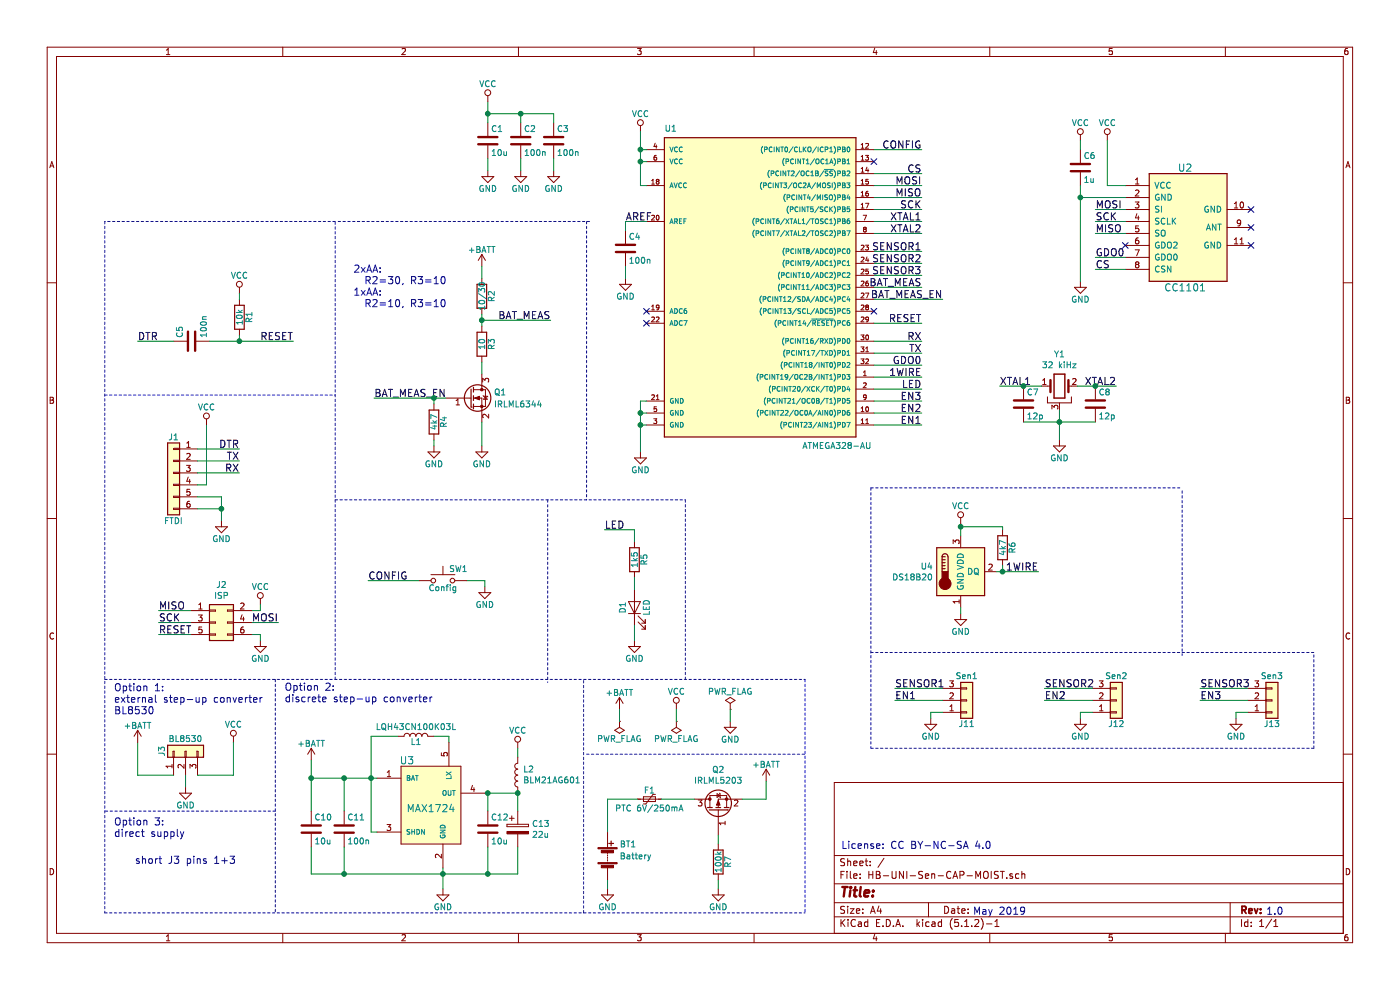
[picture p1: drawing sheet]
EESchema Schematic File Version 4
LIBS:HB-UNI-Sen-CAP-MOIST-cache
EELAYER 29 0
EELAYER END
$Descr A4 11693 8268
encoding utf-8
Sheet 1 1
Title ""
Date ""
Rev ""
Comp ""
Comment1 ""
Comment2 ""
Comment3 ""
Comment4 ""
$EndDescr
$Comp
L HB-UNI-Sen-CAP-MOIST-rescue:ATMEGA328-AU U1
U 1 1
P 6300 2350
F 0 "U1" H 5550 3600 50  0000 L BNN
F 1 "ATMEGA328-AU" H 6700 950 50  0000 L BNN
F 2 "TQFP:TQFP-32_7x7mm_Pitch0.8mm_HandSoldering" H 6300 2350 50  0001 C CIN
F 3 "" H 6300 2350 50  0001 C CNN
	1    6300 2350
	1    0    0    -1  
$EndComp
$Comp
L power:VCC #PWR01
U 1 1
P 5350 1100
F 0 "#PWR01" H 5350 950 50  0001 C CNN
F 1 "VCC" H 5350 1250 50  0000 C CNN
F 2 "" H 5350 1100 50  0001 C CNN
F 3 "" H 5350 1100 50  0001 C CNN
	1    5350 1100
	1    0    0    -1  
$EndComp
Wire Wire Line
	5400 1250 5350 1250
Wire Wire Line
	5350 1100 5350 1250
Wire Wire Line
	5350 1350 5400 1350
Connection ~ 5350 1250
Wire Wire Line
	5350 1550 5400 1550
Connection ~ 5350 1350
$Comp
L power:GND #PWR02
U 1 1
P 5350 3775
F 0 "#PWR02" H 5350 3525 50  0001 C CNN
F 1 "GND" H 5350 3625 50  0000 C CNN
F 2 "" H 5350 3775 50  0001 C CNN
F 3 "" H 5350 3775 50  0001 C CNN
	1    5350 3775
	1    0    0    -1  
$EndComp
Wire Wire Line
	5350 3350 5350 3450
Wire Wire Line
	5350 3550 5400 3550
Wire Wire Line
	5400 3350 5350 3350
Connection ~ 5350 3550
Wire Wire Line
	5400 3450 5350 3450
Connection ~ 5350 3450
Text Notes 7025 7100 0    60   ~ 0
License: CC BY-NC-SA 4.0
$Comp
L Device:C C1
U 1 1
P 4075 1175
F 0 "C1" H 4100 1275 50  0000 L CNN
F 1 "10u" H 4100 1075 50  0000 L CNN
F 2 "Capacitors_SMD:C_0805_HandSoldering" H 4113 1025 50  0001 C CNN
F 3 "" H 4075 1175 50  0001 C CNN
	1    4075 1175
	1    0    0    -1  
$EndComp
$Comp
L Device:C C2
U 1 1
P 4350 1175
F 0 "C2" H 4375 1275 50  0000 L CNN
F 1 "100n" H 4375 1075 50  0000 L CNN
F 2 "Capacitors_SMD:C_0805_HandSoldering" H 4388 1025 50  0001 C CNN
F 3 "" H 4350 1175 50  0001 C CNN
	1    4350 1175
	1    0    0    -1  
$EndComp
$Comp
L Device:C C3
U 1 1
P 4625 1175
F 0 "C3" H 4650 1275 50  0000 L CNN
F 1 "100n" H 4650 1075 50  0000 L CNN
F 2 "Capacitors_SMD:C_0805_HandSoldering" H 4663 1025 50  0001 C CNN
F 3 "" H 4625 1175 50  0001 C CNN
	1    4625 1175
	1    0    0    -1  
$EndComp
$Comp
L Device:C C11
U 1 1
P 2875 6925
F 0 "C11" H 2900 7025 50  0000 L CNN
F 1 "100n" H 2900 6825 50  0000 L CNN
F 2 "Capacitors_SMD:C_0805_HandSoldering" H 2913 6775 50  0001 C CNN
F 3 "" H 2875 6925 50  0001 C CNN
	1    2875 6925
	1    0    0    -1  
$EndComp
$Comp
L power:VCC #PWR03
U 1 1
P 4075 850
F 0 "#PWR03" H 4075 700 50  0001 C CNN
F 1 "VCC" H 4075 1000 50  0000 C CNN
F 2 "" H 4075 850 50  0001 C CNN
F 3 "" H 4075 850 50  0001 C CNN
	1    4075 850 
	1    0    0    -1  
$EndComp
Wire Wire Line
	4075 850  4075 950 
Wire Wire Line
	4075 950  4350 950 
Wire Wire Line
	4350 950  4350 1025
Connection ~ 4075 950 
Wire Wire Line
	4625 950  4625 1025
Connection ~ 4350 950 
$Comp
L power:GND #PWR04
U 1 1
P 4075 1425
F 0 "#PWR04" H 4075 1175 50  0001 C CNN
F 1 "GND" H 4075 1275 50  0000 C CNN
F 2 "" H 4075 1425 50  0001 C CNN
F 3 "" H 4075 1425 50  0001 C CNN
	1    4075 1425
	1    0    0    -1  
$EndComp
$Comp
L power:GND #PWR05
U 1 1
P 4350 1425
F 0 "#PWR05" H 4350 1175 50  0001 C CNN
F 1 "GND" H 4350 1275 50  0000 C CNN
F 2 "" H 4350 1425 50  0001 C CNN
F 3 "" H 4350 1425 50  0001 C CNN
	1    4350 1425
	1    0    0    -1  
$EndComp
$Comp
L power:GND #PWR06
U 1 1
P 4625 1425
F 0 "#PWR06" H 4625 1175 50  0001 C CNN
F 1 "GND" H 4625 1275 50  0000 C CNN
F 2 "" H 4625 1425 50  0001 C CNN
F 3 "" H 4625 1425 50  0001 C CNN
	1    4625 1425
	1    0    0    -1  
$EndComp
Wire Wire Line
	4075 1425 4075 1325
Wire Wire Line
	4350 1325 4350 1425
Wire Wire Line
	4625 1425 4625 1325
$Comp
L Connector_Generic:Conn_01x06 J1
U 1 1
P 1450 3950
F 0 "J1" H 1450 4250 50  0000 C CNN
F 1 "FTDI" H 1450 3550 50  0000 C CNN
F 2 "myPinHeaders:Pin_Header_Straight_1x06_Pitch2.54mm_Tight_Fit" H 1450 3950 50  0001 C CNN
F 3 "" H 1450 3950 50  0001 C CNN
	1    1450 3950
	-1   0    0    -1  
$EndComp
Wire Wire Line
	1650 3750 2000 3750
Wire Wire Line
	1650 3850 2000 3850
Wire Wire Line
	1650 3950 2000 3950
$Comp
L power:GND #PWR08
U 1 1
P 1850 4350
F 0 "#PWR08" H 1850 4100 50  0001 C CNN
F 1 "GND" H 1850 4200 50  0000 C CNN
F 2 "" H 1850 4350 50  0001 C CNN
F 3 "" H 1850 4350 50  0001 C CNN
	1    1850 4350
	1    0    0    -1  
$EndComp
Wire Wire Line
	1850 4150 1850 4250
Wire Wire Line
	1850 4250 1650 4250
Wire Wire Line
	1650 4150 1850 4150
Connection ~ 1850 4250
$Comp
L power:VCC #PWR09
U 1 1
P 2175 5050
F 0 "#PWR09" H 2175 4900 50  0001 C CNN
F 1 "VCC" H 2175 5200 50  0000 C CNN
F 2 "" H 2175 5050 50  0001 C CNN
F 3 "" H 2175 5050 50  0001 C CNN
	1    2175 5050
	1    0    0    -1  
$EndComp
Text Label 2000 3750 2    60   ~ 0
DTR
Text Label 2000 3850 2    60   ~ 0
TX
Text Label 2000 3950 2    60   ~ 0
RX
Wire Wire Line
	1725 3550 1725 4050
Wire Wire Line
	1725 4050 1650 4050
Wire Wire Line
	1600 5100 1325 5100
Wire Wire Line
	1325 5200 1600 5200
Wire Wire Line
	1600 5300 1325 5300
Text Label 1325 5100 0    60   ~ 0
MISO
Text Label 1325 5200 0    60   ~ 0
SCK
Text Label 1325 5300 0    60   ~ 0
RESET
Text Label 2325 5200 2    60   ~ 0
MOSI
Wire Wire Line
	2100 5200 2325 5200
$Comp
L power:GND #PWR010
U 1 1
P 2175 5350
F 0 "#PWR010" H 2175 5100 50  0001 C CNN
F 1 "GND" H 2175 5200 50  0000 C CNN
F 2 "" H 2175 5350 50  0001 C CNN
F 3 "" H 2175 5350 50  0001 C CNN
	1    2175 5350
	1    0    0    -1  
$EndComp
Wire Wire Line
	2100 5100 2175 5100
Wire Wire Line
	2175 5100 2175 5050
Wire Wire Line
	2100 5300 2175 5300
Wire Wire Line
	2175 5300 2175 5350
$Comp
L Switch:SW_Push SW1
U 1 1
P 3700 4850
F 0 "SW1" H 3750 4950 50  0000 L CNN
F 1 "Config" H 3700 4790 50  0000 C CNN
F 2 "Buttons_Switches_THT:SW_PUSH_6mm" H 3700 5050 50  0001 C CNN
F 3 "" H 3700 5050 50  0001 C CNN
	1    3700 4850
	1    0    0    -1  
$EndComp
Wire Wire Line
	3500 4850 3075 4850
Text Label 3075 4850 0    60   ~ 0
CONFIG
$Comp
L power:GND #PWR011
U 1 1
P 4050 4900
F 0 "#PWR011" H 4050 4650 50  0001 C CNN
F 1 "GND" H 4050 4750 50  0000 C CNN
F 2 "" H 4050 4900 50  0001 C CNN
F 3 "" H 4050 4900 50  0001 C CNN
	1    4050 4900
	1    0    0    -1  
$EndComp
Wire Wire Line
	3900 4850 4050 4850
Wire Wire Line
	4050 4850 4050 4900
Wire Wire Line
	7300 1250 7700 1250
Text Label 7700 1250 2    60   ~ 0
CONFIG
Wire Wire Line
	7300 2100 7700 2100
Wire Wire Line
	7300 2200 7700 2200
Wire Wire Line
	7300 2300 7700 2300
Wire Wire Line
	7300 2400 7700 2400
Text Label 7700 2400 2    60   ~ 0
BAT_MEAS
Wire Wire Line
	7300 1550 7700 1550
Wire Wire Line
	7300 1450 7700 1450
Wire Wire Line
	7300 1650 7700 1650
Wire Wire Line
	7300 1750 7700 1750
Text Label 7700 1750 2    60   ~ 0
SCK
Text Label 7700 1650 2    60   ~ 0
MISO
Text Label 7700 1550 2    60   ~ 0
MOSI
Text Label 7700 1450 2    60   ~ 0
CS
Wire Wire Line
	7300 3050 7700 3050
Text Label 7700 3050 2    60   ~ 0
GDO0
Text Label 7875 2500 2    60   ~ 0
BAT_MEAS_EN
$Comp
L Device:R R1
U 1 1
P 2000 2650
F 0 "R1" V 2080 2650 50  0000 C CNN
F 1 "10k" V 2000 2650 50  0000 C CNN
F 2 "Resistors_SMD:R_0805_HandSoldering" V 1930 2650 50  0001 C CNN
F 3 "" H 2000 2650 50  0001 C CNN
	1    2000 2650
	1    0    0    -1  
$EndComp
$Comp
L power:VCC #PWR013
U 1 1
P 1725 3550
F 0 "#PWR013" H 1725 3400 50  0001 C CNN
F 1 "VCC" H 1725 3700 50  0000 C CNN
F 2 "" H 1725 3550 50  0001 C CNN
F 3 "" H 1725 3550 50  0001 C CNN
	1    1725 3550
	1    0    0    -1  
$EndComp
$Comp
L Device:C C5
U 1 1
P 1600 2850
F 0 "C5" H 1625 2950 50  0000 L CNN
F 1 "100n" H 1625 2750 50  0000 L CNN
F 2 "Capacitors_SMD:C_0805_HandSoldering" H 1638 2700 50  0001 C CNN
F 3 "" H 1600 2850 50  0001 C CNN
	1    1600 2850
	0    -1   -1   0   
$EndComp
Wire Wire Line
	1750 2850 2000 2850
Wire Wire Line
	2000 2800 2000 2850
Connection ~ 2000 2850
Wire Wire Line
	1450 2850 1150 2850
$Comp
L power:VCC #PWR014
U 1 1
P 2000 2450
F 0 "#PWR014" H 2000 2300 50  0001 C CNN
F 1 "VCC" H 2000 2600 50  0000 C CNN
F 2 "" H 2000 2450 50  0001 C CNN
F 3 "" H 2000 2450 50  0001 C CNN
	1    2000 2450
	1    0    0    -1  
$EndComp
Wire Wire Line
	2000 2500 2000 2450
Text Label 1150 2850 0    60   ~ 0
DTR
Text Label 2450 2850 2    60   ~ 0
RESET
Wire Wire Line
	7300 2850 7700 2850
Wire Wire Line
	7300 2950 7700 2950
Text Label 7700 2850 2    60   ~ 0
RX
Text Label 7700 2950 2    60   ~ 0
TX
$Comp
L Device:R R2
U 1 1
P 4025 2475
F 0 "R2" V 4105 2475 50  0000 C CNN
F 1 "10/30" V 4025 2475 50  0000 C CNN
F 2 "Resistors_SMD:R_0805_HandSoldering" V 3955 2475 50  0001 C CNN
F 3 "" H 4025 2475 50  0001 C CNN
	1    4025 2475
	1    0    0    -1  
$EndComp
$Comp
L Device:R R3
U 1 1
P 4025 2875
F 0 "R3" V 4105 2875 50  0000 C CNN
F 1 "10" V 4025 2875 50  0000 C CNN
F 2 "Resistors_SMD:R_0805_HandSoldering" V 3955 2875 50  0001 C CNN
F 3 "" H 4025 2875 50  0001 C CNN
	1    4025 2875
	1    0    0    -1  
$EndComp
$Comp
L power:+BATT #PWR015
U 1 1
P 4025 2225
F 0 "#PWR015" H 4025 2075 50  0001 C CNN
F 1 "+BATT" H 4025 2365 50  0000 C CNN
F 2 "" H 4025 2225 50  0001 C CNN
F 3 "" H 4025 2225 50  0001 C CNN
	1    4025 2225
	1    0    0    -1  
$EndComp
Wire Wire Line
	4025 2225 4025 2325
Wire Wire Line
	4025 2625 4025 2675
$Comp
L Device:Q_NMOS_GSD Q1
U 1 1
P 3925 3325
F 0 "Q1" H 4125 3375 50  0000 L CNN
F 1 "IRLML6344" H 4125 3275 50  0000 L CNN
F 2 "TO_SOT_Packages_SMD:SOT-23_Handsoldering" H 4125 3425 50  0001 C CNN
F 3 "" H 3925 3325 50  0001 C CNN
	1    3925 3325
	1    0    0    -1  
$EndComp
$Comp
L Device:R R4
U 1 1
P 3625 3525
F 0 "R4" V 3705 3525 50  0000 C CNN
F 1 "4k7" V 3625 3525 50  0000 C CNN
F 2 "Resistors_SMD:R_0805_HandSoldering" V 3555 3525 50  0001 C CNN
F 3 "" H 3625 3525 50  0001 C CNN
	1    3625 3525
	1    0    0    -1  
$EndComp
Wire Wire Line
	3625 3375 3625 3325
Connection ~ 3625 3325
Wire Wire Line
	4025 3125 4025 3025
Connection ~ 4025 2675
Text Label 3125 3325 0    60   ~ 0
BAT_MEAS_EN
Text Label 4600 2675 2    60   ~ 0
BAT_MEAS
$Comp
L power:GND #PWR016
U 1 1
P 3625 3725
F 0 "#PWR016" H 3625 3475 50  0001 C CNN
F 1 "GND" H 3625 3575 50  0000 C CNN
F 2 "" H 3625 3725 50  0001 C CNN
F 3 "" H 3625 3725 50  0001 C CNN
	1    3625 3725
	1    0    0    -1  
$EndComp
$Comp
L power:GND #PWR017
U 1 1
P 4025 3725
F 0 "#PWR017" H 4025 3475 50  0001 C CNN
F 1 "GND" H 4025 3575 50  0000 C CNN
F 2 "" H 4025 3725 50  0001 C CNN
F 3 "" H 4025 3725 50  0001 C CNN
	1    4025 3725
	1    0    0    -1  
$EndComp
Wire Wire Line
	4025 3725 4025 3525
Wire Wire Line
	3625 3675 3625 3725
$Comp
L Connector_Generic:Conn_01x03 J3
U 1 1
P 1550 6275
F 0 "J3" H 1550 6475 50  0000 C CNN
F 1 "BL8530" V 1650 6275 50  0000 C CNN
F 2 "myPinHeaders:Pin_Header_Straight_1x03_Pitch2.54mm" H 1550 6275 50  0001 C CNN
F 3 "" H 1550 6275 50  0001 C CNN
	1    1550 6275
	0    -1   -1   0   
$EndComp
$Comp
L power:GND #PWR018
U 1 1
P 1550 6575
F 0 "#PWR018" H 1550 6325 50  0001 C CNN
F 1 "GND" H 1550 6425 50  0000 C CNN
F 2 "" H 1550 6575 50  0001 C CNN
F 3 "" H 1550 6575 50  0001 C CNN
	1    1550 6575
	1    0    0    -1  
$EndComp
Wire Wire Line
	1550 6575 1550 6475
Wire Wire Line
	1150 6475 1450 6475
Wire Wire Line
	1150 6200 1150 6475
$Comp
L power:+BATT #PWR019
U 1 1
P 1150 6200
F 0 "#PWR019" H 1150 6050 50  0001 C CNN
F 1 "+BATT" H 1150 6340 50  0000 C CNN
F 2 "" H 1150 6200 50  0001 C CNN
F 3 "" H 1150 6200 50  0001 C CNN
	1    1150 6200
	1    0    0    -1  
$EndComp
$Comp
L power:VCC #PWR020
U 1 1
P 1950 6200
F 0 "#PWR020" H 1950 6050 50  0001 C CNN
F 1 "VCC" H 1950 6350 50  0000 C CNN
F 2 "" H 1950 6200 50  0001 C CNN
F 3 "" H 1950 6200 50  0001 C CNN
	1    1950 6200
	1    0    0    -1  
$EndComp
Wire Wire Line
	1650 6475 1950 6475
Wire Wire Line
	1950 6475 1950 6200
Text Label 7700 2100 2    60   ~ 0
SENSOR1
Text Label 7700 2200 2    60   ~ 0
SENSOR2
Text Label 7700 2300 2    60   ~ 0
SENSOR3
Wire Wire Line
	7300 3350 7700 3350
Text Label 7700 3350 2    60   ~ 0
EN3
Wire Wire Line
	7300 3250 7700 3250
Wire Wire Line
	7300 3150 7700 3150
Wire Wire Line
	7300 2700 7700 2700
Text Label 7700 2700 2    60   ~ 0
RESET
Text Label 7700 3250 2    60   ~ 0
LED
Text Label 7700 3550 2    60   ~ 0
EN1
$Comp
L Connector_Generic:Conn_01x03 J11
U 1 1
P 8075 5850
F 0 "J11" H 8075 6050 50  0000 C CNN
F 1 "Sen1" H 8075 5650 50  0000 C CNN
F 2 "myPinHeaders:Pin_Header_Straight_1x03_Pitch2.54mm" H 8075 5850 50  0001 C CNN
F 3 "" H 8075 5850 50  0001 C CNN
	1    8075 5850
	1    0    0    1   
$EndComp
$Comp
L power:GND #PWR023
U 1 1
P 7775 6000
F 0 "#PWR023" H 7775 5750 50  0001 C CNN
F 1 "GND" H 7775 5850 50  0000 C CNN
F 2 "" H 7775 6000 50  0001 C CNN
F 3 "" H 7775 6000 50  0001 C CNN
	1    7775 6000
	1    0    0    -1  
$EndComp
Wire Wire Line
	7875 5950 7775 5950
Wire Wire Line
	7775 5950 7775 6000
Text Label 7475 5750 0    60   ~ 0
SENSOR1
Wire Wire Line
	7475 5750 7875 5750
Wire Wire Line
	7875 5850 7475 5850
Text Label 7475 5850 0    60   ~ 0
EN1
$Comp
L Connector_Generic:Conn_01x03 J12
U 1 1
P 9325 5850
F 0 "J12" H 9325 6050 50  0000 C CNN
F 1 "Sen2" H 9325 5650 50  0000 C CNN
F 2 "myPinHeaders:Pin_Header_Straight_1x03_Pitch2.54mm" H 9325 5850 50  0001 C CNN
F 3 "" H 9325 5850 50  0001 C CNN
	1    9325 5850
	1    0    0    1   
$EndComp
$Comp
L power:GND #PWR026
U 1 1
P 9025 6000
F 0 "#PWR026" H 9025 5750 50  0001 C CNN
F 1 "GND" H 9025 5850 50  0000 C CNN
F 2 "" H 9025 6000 50  0001 C CNN
F 3 "" H 9025 6000 50  0001 C CNN
	1    9025 6000
	1    0    0    -1  
$EndComp
Wire Wire Line
	9125 5950 9025 5950
Wire Wire Line
	9025 5950 9025 6000
Text Label 8725 5750 0    60   ~ 0
SENSOR2
Wire Wire Line
	8725 5750 9125 5750
Wire Wire Line
	9125 5850 8725 5850
Text Label 8725 5850 0    60   ~ 0
EN2
$Comp
L Connector_Generic:Conn_01x03 J13
U 1 1
P 10625 5850
F 0 "J13" H 10625 6050 50  0000 C CNN
F 1 "Sen3" H 10625 5650 50  0000 C CNN
F 2 "myPinHeaders:Pin_Header_Straight_1x03_Pitch2.54mm" H 10625 5850 50  0001 C CNN
F 3 "" H 10625 5850 50  0001 C CNN
	1    10625 5850
	1    0    0    1   
$EndComp
$Comp
L power:GND #PWR028
U 1 1
P 10325 6000
F 0 "#PWR028" H 10325 5750 50  0001 C CNN
F 1 "GND" H 10325 5850 50  0000 C CNN
F 2 "" H 10325 6000 50  0001 C CNN
F 3 "" H 10325 6000 50  0001 C CNN
	1    10325 6000
	1    0    0    -1  
$EndComp
Wire Wire Line
	10425 5950 10325 5950
Wire Wire Line
	10325 5950 10325 6000
Text Label 10025 5750 0    60   ~ 0
SENSOR3
Wire Wire Line
	10025 5750 10425 5750
Wire Wire Line
	10425 5850 10025 5850
Text Label 10025 5850 0    60   ~ 0
EN3
$Comp
L cc1101-module:CC1101 U2
U 1 1
P 9900 1900
F 0 "U2" H 9900 2400 60  0000 C CNN
F 1 "CC1101" H 9900 1400 60  0000 C CNN
F 2 "CC1101_module:CC1101_Module" H 9750 2450 60  0001 C CNN
F 3 "" H 9750 2450 60  0001 C CNN
	1    9900 1900
	1    0    0    -1  
$EndComp
Wire Wire Line
	9400 1750 9150 1750
Text Label 9150 1750 0    60   ~ 0
MOSI
Wire Wire Line
	9400 1850 9150 1850
Wire Wire Line
	9150 1950 9400 1950
Wire Wire Line
	9400 2150 9150 2150
Wire Wire Line
	9150 2250 9400 2250
$Comp
L Device:C C6
U 1 1
P 9025 1400
F 0 "C6" H 9050 1500 50  0000 L CNN
F 1 "1u" H 9050 1300 50  0000 L CNN
F 2 "Capacitors_SMD:C_0805_HandSoldering" H 9063 1250 50  0001 C CNN
F 3 "" H 9025 1400 50  0001 C CNN
	1    9025 1400
	1    0    0    -1  
$EndComp
$Comp
L power:VCC #PWR030
U 1 1
P 9025 1175
F 0 "#PWR030" H 9025 1025 50  0001 C CNN
F 1 "VCC" H 9025 1325 50  0000 C CNN
F 2 "" H 9025 1175 50  0001 C CNN
F 3 "" H 9025 1175 50  0001 C CNN
	1    9025 1175
	1    0    0    -1  
$EndComp
$Comp
L power:GND #PWR031
U 1 1
P 9025 2350
F 0 "#PWR031" H 9025 2100 50  0001 C CNN
F 1 "GND" H 9025 2200 50  0000 C CNN
F 2 "" H 9025 2350 50  0001 C CNN
F 3 "" H 9025 2350 50  0001 C CNN
	1    9025 2350
	1    0    0    -1  
$EndComp
Text Label 9150 2250 0    60   ~ 0
CS
Text Label 9150 2150 0    60   ~ 0
GDO0
Text Label 9150 1950 0    60   ~ 0
MISO
Text Label 9150 1850 0    60   ~ 0
SCK
Wire Wire Line
	9400 1650 9025 1650
Wire Wire Line
	9025 1550 9025 1650
Connection ~ 9025 1650
Wire Wire Line
	9025 1250 9025 1175
$Comp
L power:VCC #PWR032
U 1 1
P 9250 1175
F 0 "#PWR032" H 9250 1025 50  0001 C CNN
F 1 "VCC" H 9250 1325 50  0000 C CNN
F 2 "" H 9250 1175 50  0001 C CNN
F 3 "" H 9250 1175 50  0001 C CNN
	1    9250 1175
	1    0    0    -1  
$EndComp
Wire Wire Line
	9250 1175 9250 1550
Wire Wire Line
	9250 1550 9400 1550
NoConn ~ 9400 2050
NoConn ~ 10450 2050
NoConn ~ 10450 1750
NoConn ~ 10450 1900
Text Label 7700 3450 2    60   ~ 0
EN2
$Comp
L Device:LED D1
U 1 1
P 5300 5075
F 0 "D1" H 5300 5175 50  0000 C CNN
F 1 "LED" H 5300 4975 50  0000 C CNN
F 2 "LEDs:LED_0805_HandSoldering" H 5300 5075 50  0001 C CNN
F 3 "" H 5300 5075 50  0001 C CNN
	1    5300 5075
	0    -1   -1   0   
$EndComp
$Comp
L Device:R R5
U 1 1
P 5300 4675
F 0 "R5" V 5380 4675 50  0000 C CNN
F 1 "1k5" V 5300 4675 50  0000 C CNN
F 2 "Resistors_SMD:R_0805_HandSoldering" V 5230 4675 50  0001 C CNN
F 3 "" H 5300 4675 50  0001 C CNN
	1    5300 4675
	1    0    0    -1  
$EndComp
Wire Wire Line
	5300 4925 5300 4825
$Comp
L power:GND #PWR033
U 1 1
P 5300 5350
F 0 "#PWR033" H 5300 5100 50  0001 C CNN
F 1 "GND" H 5300 5200 50  0000 C CNN
F 2 "" H 5300 5350 50  0001 C CNN
F 3 "" H 5300 5350 50  0001 C CNN
	1    5300 5350
	1    0    0    -1  
$EndComp
Wire Wire Line
	5300 5350 5300 5225
Wire Wire Line
	5300 4525 5300 4425
Wire Wire Line
	5300 4425 5050 4425
Text Label 5050 4425 0    60   ~ 0
LED
$Comp
L max1724:MAX1724 U3
U 1 1
P 3600 6725
F 0 "U3" H 3400 7100 60  0000 C CNN
F 1 "MAX1724" H 3600 6700 60  0000 C CNN
F 2 "TO_SOT_Packages_SMD:SOT-23-5_HandSoldering" H 3600 6725 60  0001 C CNN
F 3 "" H 3600 6725 60  0001 C CNN
	1    3600 6725
	1    0    0    -1  
$EndComp
$Comp
L power:GND #PWR034
U 1 1
P 3700 7425
F 0 "#PWR034" H 3700 7175 50  0001 C CNN
F 1 "GND" H 3700 7275 50  0000 C CNN
F 2 "" H 3700 7425 50  0001 C CNN
F 3 "" H 3700 7425 50  0001 C CNN
	1    3700 7425
	1    0    0    -1  
$EndComp
$Comp
L Device:L L1
U 1 1
P 3475 6150
F 0 "L1" V 3425 6150 50  0000 C CNN
F 1 "LQH43CN100K03L" V 3550 6150 50  0000 C CNN
F 2 "Inductors_SMD:L_1812_HandSoldering" H 3475 6150 50  0001 C CNN
F 3 "" H 3475 6150 50  0001 C CNN
	1    3475 6150
	0    1    -1   0   
$EndComp
Wire Wire Line
	3625 6150 3750 6150
$Comp
L power:VCC #PWR035
U 1 1
P 4325 6250
F 0 "#PWR035" H 4325 6100 50  0001 C CNN
F 1 "VCC" H 4325 6400 50  0000 C CNN
F 2 "" H 4325 6250 50  0001 C CNN
F 3 "" H 4325 6250 50  0001 C CNN
	1    4325 6250
	1    0    0    -1  
$EndComp
Wire Wire Line
	4050 6625 4075 6625
$Comp
L Device:C C12
U 1 1
P 4075 6925
F 0 "C12" H 4100 7025 50  0000 L CNN
F 1 "10u" H 4100 6825 50  0000 L CNN
F 2 "Capacitors_SMD:C_0805_HandSoldering" H 4113 6775 50  0001 C CNN
F 3 "" H 4075 6925 50  0001 C CNN
	1    4075 6925
	1    0    0    -1  
$EndComp
Wire Wire Line
	4075 7075 4075 7300
Wire Wire Line
	2600 7300 2875 7300
Wire Wire Line
	3700 7300 3700 7250
Connection ~ 4075 7300
$Comp
L Device:C C10
U 1 1
P 2600 6925
F 0 "C10" H 2625 7025 50  0000 L CNN
F 1 "10u" H 2625 6825 50  0000 L CNN
F 2 "Capacitors_SMD:C_0805_HandSoldering" H 2638 6775 50  0001 C CNN
F 3 "" H 2600 6925 50  0001 C CNN
	1    2600 6925
	1    0    0    -1  
$EndComp
$Comp
L power:+BATT #PWR036
U 1 1
P 2600 6350
F 0 "#PWR036" H 2600 6200 50  0001 C CNN
F 1 "+BATT" H 2600 6490 50  0000 C CNN
F 2 "" H 2600 6350 50  0001 C CNN
F 3 "" H 2600 6350 50  0001 C CNN
	1    2600 6350
	1    0    0    -1  
$EndComp
Wire Notes Line
	875  7625 6725 7625
Wire Notes Line
	4875 7625 4875 5675
Wire Notes Line
	875  5675 6725 5675
Wire Wire Line
	2600 7300 2600 7075
Connection ~ 3700 7300
Wire Wire Line
	3100 6500 3150 6500
Wire Wire Line
	3750 6150 3750 6200
Wire Wire Line
	3100 6950 3150 6950
Wire Wire Line
	3100 6150 3100 6500
Connection ~ 3100 6500
Text Notes 950  5975 0    60   ~ 0
Option 1:\nexternal step-up converter\nBL8530
Text Notes 2375 5875 0    60   ~ 0
Option 2:\ndiscrete step-up converter
Text Notes 950  7000 0    60   ~ 0
Option 3:\ndirect supply
Text Notes 8125 7650 0    60   ~ 0
May 2019
Text Notes 10575 7650 0    60   ~ 0
1.0
$Comp
L power:GND #PWR037
U 1 1
P 5075 7425
F 0 "#PWR037" H 5075 7175 50  0001 C CNN
F 1 "GND" H 5075 7275 50  0000 C CNN
F 2 "" H 5075 7425 50  0001 C CNN
F 3 "" H 5075 7425 50  0001 C CNN
	1    5075 7425
	1    0    0    -1  
$EndComp
$Comp
L power:+BATT #PWR038
U 1 1
P 6400 6525
F 0 "#PWR038" H 6400 6375 50  0001 C CNN
F 1 "+BATT" H 6400 6665 50  0000 C CNN
F 2 "" H 6400 6525 50  0001 C CNN
F 3 "" H 6400 6525 50  0001 C CNN
	1    6400 6525
	1    0    0    -1  
$EndComp
$Comp
L power:PWR_FLAG #FLG040
U 1 1
P 6100 5925
F 0 "#FLG040" H 6100 6000 50  0001 C CNN
F 1 "PWR_FLAG" H 6100 6075 50  0000 C CNN
F 2 "" H 6100 5925 50  0001 C CNN
F 3 "" H 6100 5925 50  0001 C CNN
	1    6100 5925
	1    0    0    -1  
$EndComp
$Comp
L power:GND #PWR041
U 1 1
P 6100 6025
F 0 "#PWR041" H 6100 5775 50  0001 C CNN
F 1 "GND" H 6100 5875 50  0000 C CNN
F 2 "" H 6100 6025 50  0001 C CNN
F 3 "" H 6100 6025 50  0001 C CNN
	1    6100 6025
	1    0    0    -1  
$EndComp
Wire Wire Line
	6100 6025 6100 5925
$Comp
L power:+BATT #PWR042
U 1 1
P 5175 5925
F 0 "#PWR042" H 5175 5775 50  0001 C CNN
F 1 "+BATT" H 5175 6065 50  0000 C CNN
F 2 "" H 5175 5925 50  0001 C CNN
F 3 "" H 5175 5925 50  0001 C CNN
	1    5175 5925
	1    0    0    -1  
$EndComp
$Comp
L power:PWR_FLAG #FLG043
U 1 1
P 5175 6025
F 0 "#FLG043" H 5175 6100 50  0001 C CNN
F 1 "PWR_FLAG" H 5175 6175 50  0000 C CNN
F 2 "" H 5175 6025 50  0001 C CNN
F 3 "" H 5175 6025 50  0001 C CNN
	1    5175 6025
	-1   0    0    1   
$EndComp
Wire Wire Line
	5175 6025 5175 5925
Wire Notes Line
	6725 5675 6725 7625
Wire Wire Line
	5350 1250 5350 1350
Wire Wire Line
	5350 1350 5350 1550
Wire Wire Line
	5350 3550 5350 3775
Wire Wire Line
	5350 3450 5350 3550
Wire Wire Line
	4075 950  4075 1025
Wire Wire Line
	4350 950  4625 950 
Wire Wire Line
	1850 4250 1850 4350
Wire Wire Line
	2000 2850 2450 2850
Wire Wire Line
	3625 3325 3725 3325
Wire Wire Line
	4025 2675 4025 2725
Wire Wire Line
	9025 1650 9025 2350
Wire Wire Line
	4075 6625 4075 6775
Wire Wire Line
	3700 7300 4075 7300
Wire Wire Line
	3100 6150 3325 6150
Wire Wire Line
	3100 6500 3100 6950
$Comp
L Device:Polyfuse_Small F1
U 1 1
P 5425 6675
F 0 "F1" V 5350 6675 50  0000 C CNN
F 1 "PTC 6V/250mA" V 5500 6675 50  0000 C CNN
F 2 "Resistors_SMD:R_1206_HandSoldering" H 5475 6475 50  0001 L CNN
F 3 "" H 5425 6675 50  0001 C CNN
	1    5425 6675
	0    1    1    0   
$EndComp
Wire Wire Line
	5075 7350 5075 7425
$Comp
L Device:Battery BT1
U 1 1
P 5075 7150
F 0 "BT1" H 5175 7250 50  0000 L CNN
F 1 "Battery" H 5175 7150 50  0000 L CNN
F 2 "Pin_Headers:Pin_Header_Straight_1x02_Pitch2.54mm" V 5075 7210 50  0001 C CNN
F 3 "" V 5075 7210 50  0001 C CNN
	1    5075 7150
	1    0    0    -1  
$EndComp
$Comp
L Connector_Generic:Conn_02x03_Odd_Even J2
U 1 1
P 1800 5200
F 0 "J2" H 1850 5517 50  0000 C CNN
F 1 "ISP" H 1850 5426 50  0000 C CNN
F 2 "myPinHeaders:Pin_Header_Straight_2x03_Pitch2.54mm_Tight_Fit" H 1800 5200 50  0001 C CNN
F 3 "~" H 1800 5200 50  0001 C CNN
	1    1800 5200
	1    0    0    -1  
$EndComp
Wire Wire Line
	3125 3325 3625 3325
Wire Wire Line
	4025 2675 4600 2675
Wire Wire Line
	7300 2500 7875 2500
NoConn ~ 5400 2700
NoConn ~ 5400 2600
Wire Wire Line
	7300 3450 7700 3450
Wire Wire Line
	7700 3550 7300 3550
Text Label 7700 3150 2    60   ~ 0
1WIRE
NoConn ~ 7300 2600
NoConn ~ 7300 1350
$Comp
L Sensor_Temperature:DS18B20 U4
U 1 1
P 8025 4775
F 0 "U4" H 7795 4821 50  0000 R CNN
F 1 "DS18B20" H 7795 4730 50  0000 R CNN
F 2 "Pin_Headers:Pin_Header_Straight_1x03_Pitch2.54mm" H 7025 4525 50  0001 C CNN
F 3 "http://datasheets.maximintegrated.com/en/ds/DS18B20.pdf" H 7875 5025 50  0001 C CNN
	1    8025 4775
	1    0    0    -1  
$EndComp
Text Label 8675 4775 2    60   ~ 0
1WIRE
Wire Wire Line
	8325 4775 8375 4775
$Comp
L power:GND #PWR024
U 1 1
P 8025 5125
F 0 "#PWR024" H 8025 4875 50  0001 C CNN
F 1 "GND" H 8025 4975 50  0000 C CNN
F 2 "" H 8025 5125 50  0001 C CNN
F 3 "" H 8025 5125 50  0001 C CNN
	1    8025 5125
	1    0    0    -1  
$EndComp
Wire Wire Line
	8025 5125 8025 5075
$Comp
L power:VCC #PWR012
U 1 1
P 8025 4375
F 0 "#PWR012" H 8025 4225 50  0001 C CNN
F 1 "VCC" H 8025 4525 50  0000 C CNN
F 2 "" H 8025 4375 50  0001 C CNN
F 3 "" H 8025 4375 50  0001 C CNN
	1    8025 4375
	1    0    0    -1  
$EndComp
$Comp
L Device:R R6
U 1 1
P 8375 4575
F 0 "R6" V 8455 4575 50  0000 C CNN
F 1 "4k7" V 8375 4575 50  0000 C CNN
F 2 "Resistors_SMD:R_0805_HandSoldering" V 8305 4575 50  0001 C CNN
F 3 "" H 8375 4575 50  0001 C CNN
	1    8375 4575
	1    0    0    -1  
$EndComp
Wire Wire Line
	8375 4725 8375 4775
Connection ~ 8375 4775
Wire Wire Line
	8375 4775 8675 4775
Wire Wire Line
	8375 4425 8375 4400
Wire Wire Line
	8025 4375 8025 4400
Wire Wire Line
	8025 4400 8375 4400
Connection ~ 8025 4400
Wire Wire Line
	8025 4400 8025 4475
$Comp
L Device:CP C13
U 1 1
P 4325 6925
F 0 "C13" H 4443 6971 50  0000 L CNN
F 1 "22u" H 4443 6880 50  0000 L CNN
F 2 "Capacitors_Tantalum_SMD:CP_Tantalum_Case-C_EIA-6032-28_Reflow" H 4363 6775 50  0001 C CNN
F 3 "~" H 4325 6925 50  0001 C CNN
	1    4325 6925
	1    0    0    -1  
$EndComp
Wire Wire Line
	4075 6625 4325 6625
Wire Wire Line
	4325 6625 4325 6775
Connection ~ 4075 6625
Wire Wire Line
	4325 7075 4325 7300
Wire Wire Line
	4325 7300 4075 7300
Wire Wire Line
	3700 7425 3700 7300
Wire Wire Line
	2875 7075 2875 7300
Connection ~ 2875 7300
Wire Wire Line
	2875 7300 3700 7300
Wire Wire Line
	2875 6775 2875 6500
Wire Wire Line
	3100 6500 2875 6500
Connection ~ 2875 6500
Wire Wire Line
	2875 6500 2600 6500
Connection ~ 2600 6500
Wire Wire Line
	2600 6500 2600 6775
Wire Wire Line
	2600 6350 2600 6500
$Comp
L Device:L L2
U 1 1
P 4325 6475
F 0 "L2" H 4281 6429 50  0000 R CNN
F 1 "BLM21AG601" H 4281 6520 50  0000 R CNN
F 2 "Inductors_SMD:L_0805_HandSoldering" H 4325 6475 50  0001 C CNN
F 3 "~" H 4325 6475 50  0001 C CNN
	1    4325 6475
	-1   0    0    1   
$EndComp
Connection ~ 4325 6625
Wire Wire Line
	4325 6250 4325 6325
Text Notes 1125 7225 0    60   ~ 0
short J3 pins 1+3
Wire Notes Line
	875  3300 2800 3300
Wire Notes Line
	2800 4175 5725 4175
Wire Notes Line
	5725 4175 5725 5675
Wire Notes Line
	7275 6250 10975 6250
Wire Notes Line
	10975 6250 10975 5450
Wire Notes Line
	10975 5450 7275 5450
Wire Notes Line
	9875 4100 9875 5475
Wire Notes Line
	7275 4075 7275 6250
Wire Notes Line
	2825 1850 4925 1850
Wire Notes Line
	4900 1850 4900 4175
Wire Notes Line
	2800 1850 875  1850
Wire Notes Line
	875  1850 875  7625
Wire Notes Line
	4575 4175 4575 5700
Wire Notes Line
	7275 4075 9875 4075
Text Notes 2950 2575 0    60   ~ 0
2xAA: \n  R2=30, R3=10\n1xAA: \n  R2=10, R3=10
Wire Notes Line
	2300 5675 2300 7625
Wire Notes Line
	2300 6775 875  6775
Wire Notes Line
	2800 5675 2800 1850
$Comp
L Device:Q_PMOS_GSD Q2
U 1 1
P 6000 6775
F 0 "Q2" V 6343 6775 50  0000 C CNN
F 1 "IRLML5203" V 6252 6775 50  0000 C CNN
F 2 "TO_SOT_Packages_SMD:SOT-23_Handsoldering" H 6200 6875 50  0001 C CNN
F 3 "~" H 6000 6775 50  0001 C CNN
	1    6000 6775
	0    -1   -1   0   
$EndComp
Wire Wire Line
	6200 6675 6400 6675
Wire Wire Line
	6400 6675 6400 6525
Wire Wire Line
	5325 6675 5075 6675
Wire Wire Line
	5075 6675 5075 6950
Wire Wire Line
	5525 6675 5800 6675
$Comp
L power:GND #PWR0101
U 1 1
P 6000 7425
F 0 "#PWR0101" H 6000 7175 50  0001 C CNN
F 1 "GND" H 6000 7275 50  0000 C CNN
F 2 "" H 6000 7425 50  0001 C CNN
F 3 "" H 6000 7425 50  0001 C CNN
	1    6000 7425
	1    0    0    -1  
$EndComp
$Comp
L Device:R R7
U 1 1
P 6000 7200
F 0 "R7" V 6080 7200 50  0000 C CNN
F 1 "100k" V 6000 7200 50  0000 C CNN
F 2 "Resistors_SMD:R_0805_HandSoldering" V 5930 7200 50  0001 C CNN
F 3 "" H 6000 7200 50  0001 C CNN
	1    6000 7200
	1    0    0    -1  
$EndComp
Wire Wire Line
	6000 7425 6000 7350
Wire Wire Line
	6000 6975 6000 7050
$Comp
L power:PWR_FLAG #FLG0101
U 1 1
P 5650 6025
F 0 "#FLG0101" H 5650 6100 50  0001 C CNN
F 1 "PWR_FLAG" H 5650 6175 50  0000 C CNN
F 2 "" H 5650 6025 50  0001 C CNN
F 3 "" H 5650 6025 50  0001 C CNN
	1    5650 6025
	-1   0    0    1   
$EndComp
$Comp
L power:VCC #PWR0102
U 1 1
P 5650 5925
F 0 "#PWR0102" H 5650 5775 50  0001 C CNN
F 1 "VCC" H 5650 6075 50  0000 C CNN
F 2 "" H 5650 5925 50  0001 C CNN
F 3 "" H 5650 5925 50  0001 C CNN
	1    5650 5925
	1    0    0    -1  
$EndComp
Wire Wire Line
	5650 5925 5650 6025
Wire Notes Line
	4900 6300 6725 6300
$Comp
L Device:C C4
U 1 1
P 5225 2075
F 0 "C4" H 5250 2175 50  0000 L CNN
F 1 "100n" H 5250 1975 50  0000 L CNN
F 2 "Capacitors_SMD:C_0805_HandSoldering" H 5263 1925 50  0001 C CNN
F 3 "" H 5225 2075 50  0001 C CNN
	1    5225 2075
	1    0    0    -1  
$EndComp
Wire Wire Line
	5225 1925 5225 1850
Wire Wire Line
	5225 1850 5400 1850
$Comp
L power:GND #PWR0103
U 1 1
P 5225 2325
F 0 "#PWR0103" H 5225 2075 50  0001 C CNN
F 1 "GND" H 5225 2175 50  0000 C CNN
F 2 "" H 5225 2325 50  0001 C CNN
F 3 "" H 5225 2325 50  0001 C CNN
	1    5225 2325
	1    0    0    -1  
$EndComp
Wire Wire Line
	5225 2325 5225 2225
Wire Wire Line
	7300 1850 7700 1850
Wire Wire Line
	7300 1950 7700 1950
Text Label 7700 1850 2    60   ~ 0
XTAL1
Text Label 7700 1950 2    60   ~ 0
XTAL2
$Comp
L power:GND #PWR0104
U 1 1
P 8850 3675
F 0 "#PWR0104" H 8850 3425 50  0001 C CNN
F 1 "GND" H 8850 3525 50  0000 C CNN
F 2 "" H 8850 3675 50  0001 C CNN
F 3 "" H 8850 3675 50  0001 C CNN
	1    8850 3675
	1    0    0    -1  
$EndComp
$Comp
L Device:C C7
U 1 1
P 8550 3375
F 0 "C7" H 8575 3475 50  0000 L CNN
F 1 "12p" H 8575 3275 50  0000 L CNN
F 2 "Capacitors_SMD:C_0805_HandSoldering" H 8588 3225 50  0001 C CNN
F 3 "" H 8550 3375 50  0001 C CNN
	1    8550 3375
	1    0    0    -1  
$EndComp
$Comp
L Device:Crystal_GND3 Y1
U 1 1
P 8850 3225
F 0 "Y1" H 8850 3493 50  0000 C CNN
F 1 "32 kiHz" H 8850 3402 50  0000 C CNN
F 2 "Crystals:Crystal_SMD_MicroCrystal_MS3V-T1R" H 8850 3225 50  0001 C CNN
F 3 "~" H 8850 3225 50  0001 C CNN
	1    8850 3225
	1    0    0    -1  
$EndComp
Wire Wire Line
	8350 3225 8550 3225
Connection ~ 8550 3225
Wire Wire Line
	8550 3225 8700 3225
$Comp
L Device:C C8
U 1 1
P 9150 3375
F 0 "C8" H 9175 3475 50  0000 L CNN
F 1 "12p" H 9175 3275 50  0000 L CNN
F 2 "Capacitors_SMD:C_0805_HandSoldering" H 9188 3225 50  0001 C CNN
F 3 "" H 9150 3375 50  0001 C CNN
	1    9150 3375
	1    0    0    -1  
$EndComp
Text Label 8350 3225 0    60   ~ 0
XTAL1
Text Label 9325 3225 2    60   ~ 0
XTAL2
Wire Wire Line
	9325 3225 9150 3225
Connection ~ 9150 3225
Wire Wire Line
	9150 3225 9000 3225
Wire Wire Line
	8550 3525 8850 3525
Wire Wire Line
	8850 3525 8850 3675
Wire Wire Line
	8850 3525 9150 3525
Connection ~ 8850 3525
Wire Wire Line
	8850 3525 8850 3425
Text Label 5225 1850 0    60   ~ 0
AREF
$EndSCHEMATC
